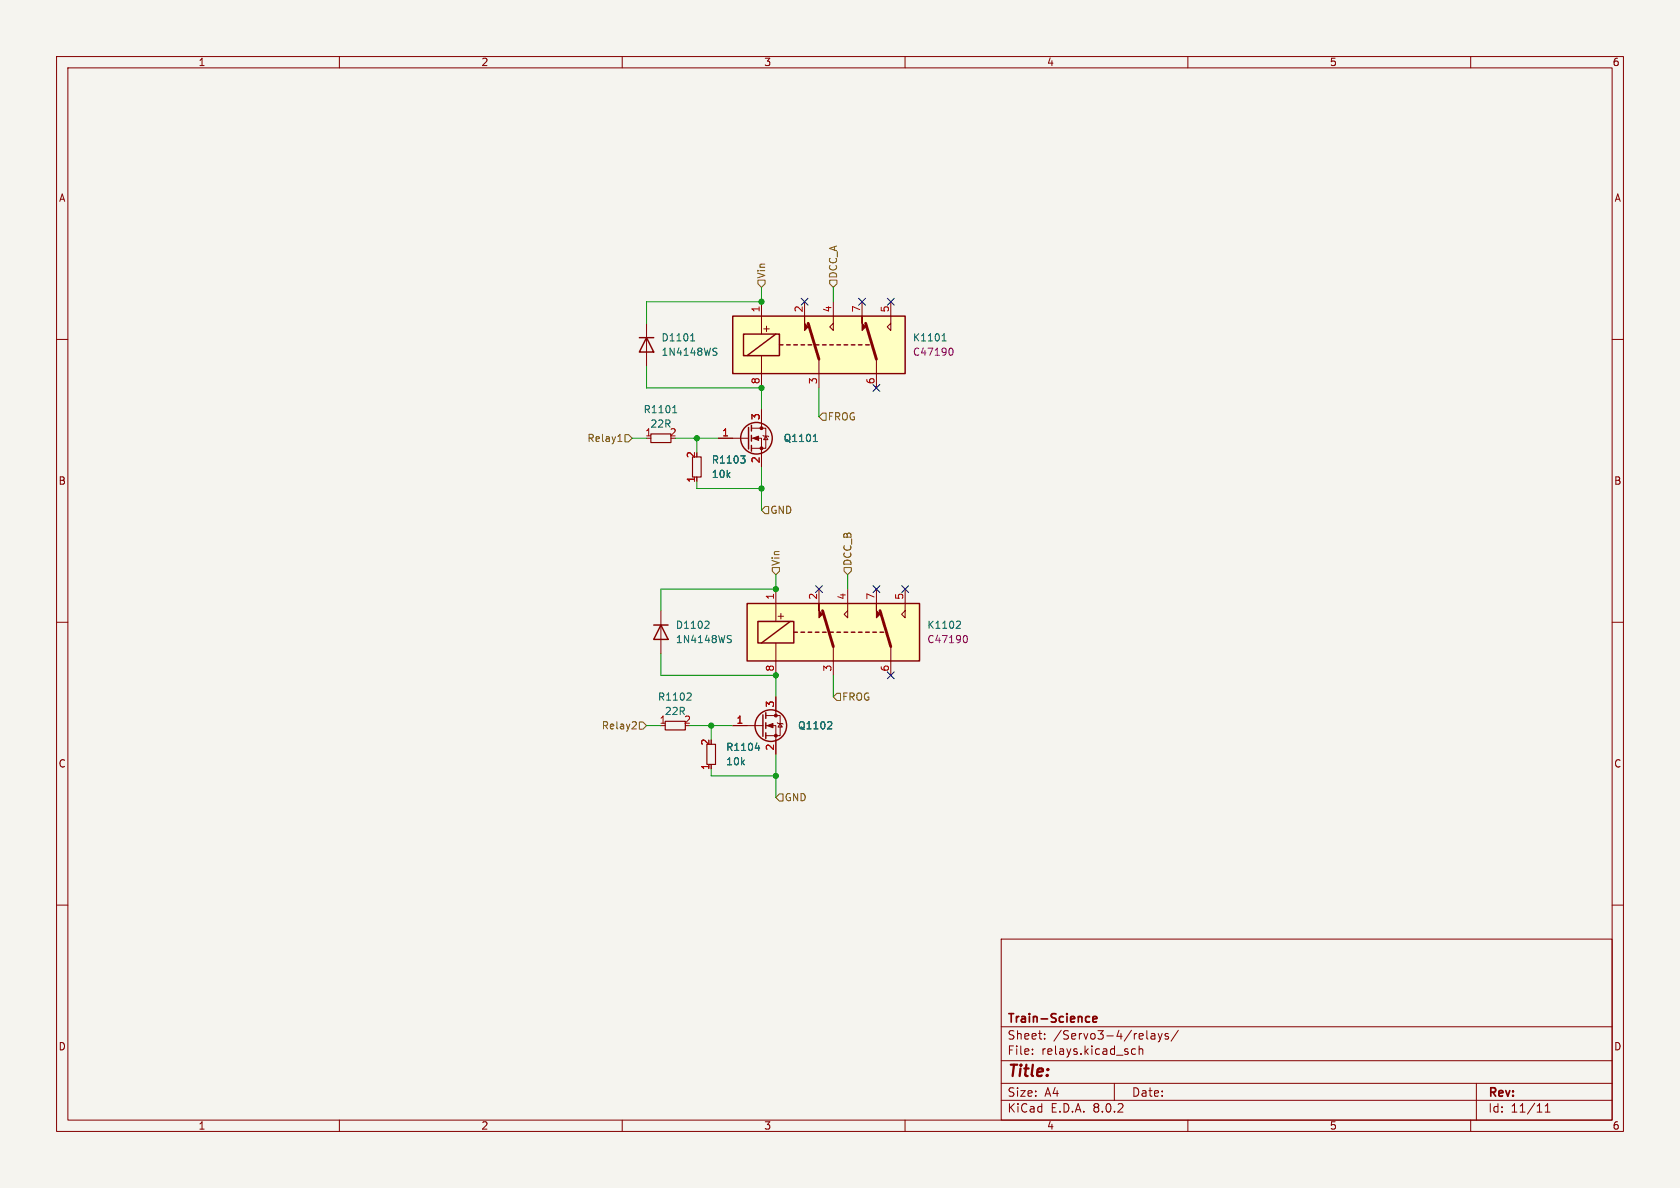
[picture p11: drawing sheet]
<svg xmlns="http://www.w3.org/2000/svg" width="297mm" height="210mm" viewBox="0 0 297 210" stroke-linecap="round" stroke-linejoin="round" font-family="sans-serif">
<path d="M0 0h297v210h-297z" fill="#f5f4ef" stroke="#f5f4ef" stroke-width=".18"/>
<g fill="none" stroke="#840000" stroke-width=".18">
<path d="M10 10h277v190h-277zM12 12h273v186h-273zM60 10v2M110 10v2M160 10v2M210 10v2M260 10v2M10 60h2M285 60h2M127 77.5h5.3M132.8 77.5h1.8v5.1M132.8 75.7h2.6v3.5h-2.6"/>
<path d="M134.6 72.4v3.3M134.9 77l.1 .1h.8l.1 .1M135.4 77.1l.4 .6h-.8zM10 110h2M116.8 108v7.6M285 110h2M10 160h2M285 160h2M177 166h108v32h-108zM60 198v2M110 198v2M160 198v2"/>
<path d="M177 194.5h108M177 191.5h108M177 187.5h108M177 181.5h108M182.5 186.3v.1M182.5 185.5v.1M184.7 183.6v.1M184.7 182.8v.1M197 191.5v3M200.1 186.3l.2 .1 .4-.1M200.7 185.5l-.4-.1-.2 .1M201.4 185.5l.2-.1 .4 .1v.9"/>
<path d="M201.4 184.9v1.5M202.7 183.5l.3 .2M203.5 182.8h.6l.1 .9M204.2 183.1h-.5a.29 .29 0 0 0-.2 .3 .29 .29 0 0 0 .2 .3l.5-.1M204.7 182.7l.4 1M205.1 183.7l-.1 .4-.3 .1M205.5 182.7l-.4 1M206.5 182.8l-.3-.1-.2 .2v.2l.5 .2v.3h-.5M208.3 182.1l-1.3 2M210 198v2M260 198v2M261 191.5v6.5"/>
<path d="M273.2 196.6h.8M273.2 195.5l.4-.4v1.5"/>
</g>
<path d="M192.2 179.7l.4 .1M192.6 180.6l-.4 .1M193.2 180.2l.7-.2-.1-.2-.4-.1-.2 .2 .1 .7h.5" fill="none" stroke="#840000" stroke-width=".3"/>
<path d="M122.4 80.8h1.6v3.5h-1.6zM125 131.6h1.5v3.5h-1.5z" fill="none" stroke="#840000" stroke-width=".2"/>
<path d="M143.8 78.1h.7M144 77l.1-.2v1.3M130.9 80.6h.8l-.4 .5M131.5 81.1l.2 .2v.3l-.2 .3M125.1 109.8l.3 .2-.1 .3-.7 .8h.8M128.8 112.9l.4 .2 .1 .3-.3 .2h-.3M128.8 112.3l.5 .1M133.5 132.2h.8M134.1 131.8v.9" fill="none" stroke="#006464" stroke-width=".18"/>
<g fill="none" stroke="#840000" stroke-width=".25">
<path d="M132.3 75.6v3.8M132.8 75.2v1M132.8 77v1M132.8 78.7v1.1M115.6 110.5h2.5M116.8 110.5l1.3 2.5h-2.5z"/>
<circle cx="133.7" cy="77.5" r="2.79"/>
</g>
<g fill="#840000" stroke="#840000" stroke-width=".18">
<path d="M133.1 77.5l1-.4v.8z"/>
<circle cx="134.6" cy="79.2" r=".25"/>
<circle cx="134.6" cy="75.7" r=".25"/>
</g>
<path d="M129.5 55.9h30.5v10.1h-30.5z" fill="#ffffc2"/>
<g fill="none" stroke="#840000" stroke-width=".25">
<path d="M113 59.7h2.6M114.3 59.7l1.3 2.5h-2.6zM129.5 55.9h30.5v10.1h-30.5zM131.4 59.1h6.4v3.8h-6.4zM137.2 59.1l-5.1 3.8M137.8 61h.6M139.1 61h.6M140.3 61h.7M141.6 61h.6M142.9 61h.6M144.1 61h.7M145.4 61h.6"/>
<path d="M146.7 61h.6M148 61h.6M149.2 61h.7M150.5 61h.6M151.8 61h.6M153 61h.7M134.9 126.4v3.8M135.4 126v1M135.4 127.8v1M135.4 129.5v1.1"/>
<circle cx="136.3" cy="128.3" r="2.79"/>
</g>
<g fill="none" stroke="#840000" stroke-width=".18">
<path d="M114.3 57.2v7.6M134.6 53.3v5.8M142.2 53.3v2.6M147.3 53.3v5.1l-.6-.6 .6-.6M152.4 53.3v2.6M157.5 53.3v5.1l-.7-.6 .7-.6M134.6 62.9v5.7M144.8 63.5v5.1M154.9 63.5v5.1M129.5 128.3h5.4M135.4 128.3h1.8v5.1M135.4 126.5h2.5v3.5h-2.5"/>
<path d="M137.2 123.2v3.3M137.4 127.8l.1 .1h.8l.1 .1M137.9 127.9l.4 .6h-.8z"/>
</g>
<path d="M142.9 57.2l1.9 6.3M153 57.2l1.9 6.3" fill="none" stroke="#840000" stroke-width=".51"/>
<g fill="#840000" stroke="#840000" stroke-width=".18">
<path d="M142.2 55.9v1.3l.7 .6-.7 .6z"/>
<path d="M152.4 55.9v1.3l.6 .6-.6 .6z"/>
<path d="M135.6 128.3l1.1-.4v.8z"/>
<circle cx="137.2" cy="130" r=".25"/>
<circle cx="137.2" cy="126.5" r=".25"/>
</g>
<path d="M122.2 59.3l.3-.3v1.3M166.7 59.3l.2-.3v1.3M118.9 73h.8M119 72l.3-.3v1.3M122.1 60.3h.7M126.3 62.1l.3 .2 .1 .3-.2 .2h-.3M126.3 61.5l.4 .1M166.5 60.3h.8M122 122.5l.2 .2-.1 .3-.7 .8h.8M146.8 127.6l.3 .2-.1 .3-.7 .8h.8" fill="none" stroke="#006464" stroke-width=".18"/>
<path d="M167.9 61.6l.2-.1a.68 .68 0 0 1 .4 .7 .68 .68 0 0 1-.4 .6l-.2-.1" fill="none" stroke="#840084" stroke-width=".18"/>
<path d="M115.1 76.7h3.5v1.5h-3.5zM117.6 127.5h3.6v1.5h-3.6z" fill="none" stroke="#840000" stroke-width=".2"/>
<path d="M132.1 106.7h30.5v10.1h-30.5z" fill="#ffffc2"/>
<g fill="none" stroke="#840000" stroke-width=".25">
<path d="M132.1 106.7h30.5v10.1h-30.5zM134 109.9h6.3v3.8h-6.3zM139.7 109.9l-5.1 3.8M140.3 111.8h.7M141.6 111.8h.6M142.9 111.8h.6M144.1 111.8h.7M145.4 111.8h.6M146.7 111.8h.6M148 111.8h.6M149.2 111.8h.7M150.5 111.8h.6"/>
<path d="M151.8 111.8h.6M153 111.8h.7M154.3 111.8h.6M155.6 111.8h.6"/>
</g>
<g fill="none" stroke="#840000" stroke-width=".18">
<path d="M127 77.5h2.5M134.6 72.4v2.5M134.6 80v2.6M137.2 104.1v5.8M137.2 113.7v5.7M144.8 104.1v2.6M147.3 114.3v5.1M149.9 104.1v5.1l-.7-.6 .7-.6M154.9 104.1v2.6M157.5 114.3v5.1M160 104.1v5.1l-.6-.6 .6-.6M129.5 128.3h2.6"/>
<path d="M137.2 123.2v2.5M137.2 130.8v2.6"/>
</g>
<path d="M145.4 108l1.9 6.3M155.6 108l1.9 6.3" fill="none" stroke="#840000" stroke-width=".51"/>
<g fill="#840000" stroke="#840000" stroke-width=".18">
<path d="M144.8 106.7v1.3l.6 .6-.6 .6z"/>
<path d="M154.9 106.7v1.3l.7 .6-.7 .6z"/>
</g>
<path d="M143.8 78.1h.7M144 77l.1-.2v1.3M130.9 80.6h.8l-.4 .5M131.5 81.1l.2 .2v.3l-.2 .3M169.3 109.8l.4 .1 .1 .3-.8 .9h.8M133.5 132.2h.8M134.1 131.8v.9M146.8 127.6l.3 .2-.1 .3-.7 .8h.8" fill="none" stroke="#006464" stroke-width=".18"/>
<path d="M170.5 112.4l.1-.1a.68 .68 0 0 1 .4 .7 .68 .68 0 0 1-.4 .6l-.1-.1" fill="none" stroke="#840084" stroke-width=".18"/>
<g fill="none" stroke="#725600" stroke-width=".18">
<path d="M134 49.5h1.3v.7l-.7 .6-.6-.6zM146.7 49.5h1.3v.7l-.7 .6-.6-.6zM109.2 78h.8M109.5 77l.1-.2v1.2M110.5 76.8h.6l.7 .7-.7 .6h-.6zM145.4 73h.6v1.3h-.6l-.6-.6zM134.6 90.2l.7-.7h.6v1.3h-.6zM136.5 100.3h1.3v.7l-.6 .6-.7-.6zM149.2 100.3h1.3v.7l-.6 .6-.7-.6zM112.3 127.6l.2 .2-.1 .3-.7 .7h.8M113 127.6h.7l.6 .7-.6 .6h-.7zM148 122.6h.6v1.2h-.6l-.7-.6z"/>
<path d="M137.2 141l.6-.7h.6v1.3h-.6z"/>
</g>
<g fill="none" stroke="#009600" stroke-width=".18">
<path d="M134.6 50.8v2.5h-20.3v3.9M147.3 50.8v2.5M111.8 77.5h2.5M114.3 64.8v3.8h20.3v3.8M119.4 77.5h7.6M123.2 77.5v2.5M144.8 68.6v5.1M123.2 85.1v1.3h11.4M134.6 82.6v7.6M116.8 115.6v3.8h20.4v3.8M137.2 101.6v2.5h-20.4v3.9M147.3 119.4v3.8"/>
<path d="M149.9 101.6v2.5M114.3 128.3h2.5M121.9 128.3h7.6M125.7 128.3v2.5M125.7 135.9v1.3h11.5M137.2 133.4v7.6"/>
</g>
<g fill="none" stroke="#000084" stroke-width=".18">
<path d="M141.6 52.7l1.2 1.2M142.8 52.7l-1.2 1.2M151.8 52.7l1.2 1.2M153 52.7l-1.2 1.2M156.9 52.7l1.2 1.2M158.1 52.7l-1.2 1.2M154.3 68l1.2 1.2M155.5 68l-1.2 1.2M144.2 103.5l1.2 1.2M145.4 103.5l-1.2 1.2M154.3 103.5l1.2 1.2M155.5 103.5l-1.2 1.2"/>
<path d="M156.9 118.8l1.2 1.2M158.1 118.8l-1.2 1.2M159.4 103.5l1.2 1.2M160.6 103.5l-1.2 1.2"/>
</g>
<g fill="#009600" stroke="#009600" stroke-width=".18">
<circle cx="134.6" cy="68.6" r=".46"/>
<circle cx="123.2" cy="77.5" r=".46"/>
<circle cx="134.6" cy="86.4" r=".46"/>
<circle cx="134.6" cy="53.3" r=".46"/>
<circle cx="137.2" cy="119.4" r=".46"/>
<circle cx="137.2" cy="104.1" r=".46"/>
<circle cx="137.2" cy="137.2" r=".46"/>
<circle cx="125.7" cy="128.3" r=".46"/>
</g>
<text font-size="2.8" fill="#840000" x="178" y="190.9">Title:</text>
<g font-size="2.1" fill="#840000">
<text x="178" y="184">Sheet:</text>
<text x="178" y="181.2">Train-Science</text>
<text x="186.2" y="184">/Servo3-4/relays/</text>
<text x="178" y="186.7">File:</text>
<text x="184.1" y="186.7">relays.kicad_sch</text>
<text x="178" y="196.9">KiCad</text>
<text x="178" y="194.1">Size:</text>
<text x="184.7" y="194.1">A4</text>
<text x="185.7" y="196.9">E.D.A.</text>
<text x="193.3" y="196.9">8.0.2</text>
<text x="200" y="194.1">Date:</text>
<text x="263" y="194.3">Rev:</text>
<text x="263" y="196.9">Id:</text>
<text x="267.1" y="196.9">11/11</text>
</g>
<g font-size="1.8" fill="#840000">
<text x="35" y="11.9">1</text>
<text x="85" y="11.9">2</text>
<text x="135" y="11.9">3</text>
<text x="185" y="11.9">4</text>
<text x="235" y="11.9">5</text>
<text x="285" y="11.9">6</text>
<text x="10.3" y="35.9">A</text>
<text x="285.3" y="35.9">A</text>
<text x="134.6" y="58.9">+</text>
<text x="10.3" y="85.9">B</text>
<text x="285.3" y="85.9">B</text>
<text x="137.2" y="109.7">+</text>
<text x="10.3" y="135.9">C</text>
<text x="285.3" y="135.9">C</text>
<text x="10.3" y="185.9">D</text>
<text x="285.3" y="185.9">D</text>
<text x="35" y="199.9">1</text>
<text x="85" y="199.9">2</text>
<text x="135" y="199.9">3</text>
<text x="185" y="199.9">4</text>
<text x="235" y="199.9">5</text>
<text x="285" y="199.9">6</text>
</g>
<g font-size="1.8" fill="#725600">
<text x="135.5" y="49.3" transform="rotate(-90 135.5 49.3)">Vin</text>
<text x="148.2" y="49.3" transform="rotate(-90 148.2 49.3)">DCC_A</text>
<text x="146.2" y="74.5">FROG</text>
<text x="103.7" y="78.3">Relay1</text>
<text x="136.1" y="91">GND</text>
<text x="138" y="100.1" transform="rotate(-90 138 100.1)">Vin</text>
<text x="150.7" y="100.1" transform="rotate(-90 150.7 100.1)">DCC_B</text>
<text x="148.8" y="124.1">FROG</text>
<text x="106.3" y="129.1">Relay2</text>
<text x="138.6" y="141.8">GND</text>
</g>
<g font-size="1.8" fill="#a90000">
<text x="134.4" y="55.3" transform="rotate(-90 134.4 55.3)">1</text>
<text x="142" y="55.3" transform="rotate(-90 142 55.3)">2</text>
<text x="147.1" y="55.3" transform="rotate(-90 147.1 55.3)">4</text>
<text x="152.1" y="55.3" transform="rotate(-90 152.1 55.3)">7</text>
<text x="157.2" y="55.3" transform="rotate(-90 157.2 55.3)">5</text>
<text x="134.4" y="68" transform="rotate(-90 134.4 68)">8</text>
<text x="144.5" y="68" transform="rotate(-90 144.5 68)">3</text>
<text x="154.7" y="68" transform="rotate(-90 154.7 68)">6</text>
<text x="114" y="77.2">1</text>
<text x="118.3" y="77.2">2</text>
<text x="127.6" y="77.2">1</text>
<text x="134.4" y="74.4" transform="rotate(-90 134.4 74.4)">3</text>
<text x="122.9" y="81.1" transform="rotate(-90 122.9 81.1)">2</text>
<text x="134.4" y="82" transform="rotate(-90 134.4 82)">2</text>
<text x="122.9" y="85.4" transform="rotate(-90 122.9 85.4)">1</text>
<text x="136.9" y="106.1" transform="rotate(-90 136.9 106.1)">1</text>
<text x="144.5" y="106.1" transform="rotate(-90 144.5 106.1)">2</text>
<text x="149.6" y="106.1" transform="rotate(-90 149.6 106.1)">4</text>
<text x="154.7" y="106.1" transform="rotate(-90 154.7 106.1)">7</text>
<text x="159.8" y="106.1" transform="rotate(-90 159.8 106.1)">5</text>
<text x="136.9" y="118.8" transform="rotate(-90 136.9 118.8)">8</text>
<text x="147.1" y="118.8" transform="rotate(-90 147.1 118.8)">3</text>
<text x="157.2" y="118.8" transform="rotate(-90 157.2 118.8)">6</text>
<text x="136.9" y="125.2" transform="rotate(-90 136.9 125.2)">3</text>
<text x="116.5" y="128">1</text>
<text x="120.8" y="128">2</text>
<text x="125.5" y="131.9" transform="rotate(-90 125.5 131.9)">2</text>
<text x="130.1" y="128">1</text>
<text x="125.5" y="136.2" transform="rotate(-90 125.5 136.2)">1</text>
<text x="136.9" y="132.8" transform="rotate(-90 136.9 132.8)">2</text>
</g>
<g font-size="1.8" fill="#006464">
<text x="116.8" y="63.1">1N4148WS</text>
<text x="116.8" y="60.6">D1101</text>
<text x="161.3" y="60.6">K1101</text>
<text x="113.7" y="73.3">R1101</text>
<text x="114.9" y="75.8">22R</text>
<text x="125.7" y="82.1">R1103</text>
<text x="138.4" y="78.3">Q1101</text>
<text x="125.7" y="84.7">10k</text>
<text x="119.4" y="113.9">1N4148WS</text>
<text x="119.4" y="111.4">D1102</text>
<text x="163.8" y="111.4">K1102</text>
<text x="116.2" y="124.1">R1102</text>
<text x="117.4" y="126.6">22R</text>
<text x="141" y="129.1">Q1102</text>
<text x="128.3" y="135.5">10k</text>
<text x="128.3" y="132.9">R1104</text>
</g>
<g font-size="1.8" fill="#840084">
<text x="161.3" y="63.1">C47190</text>
<text x="163.8" y="113.9">C47190</text>
</g>
</svg>
